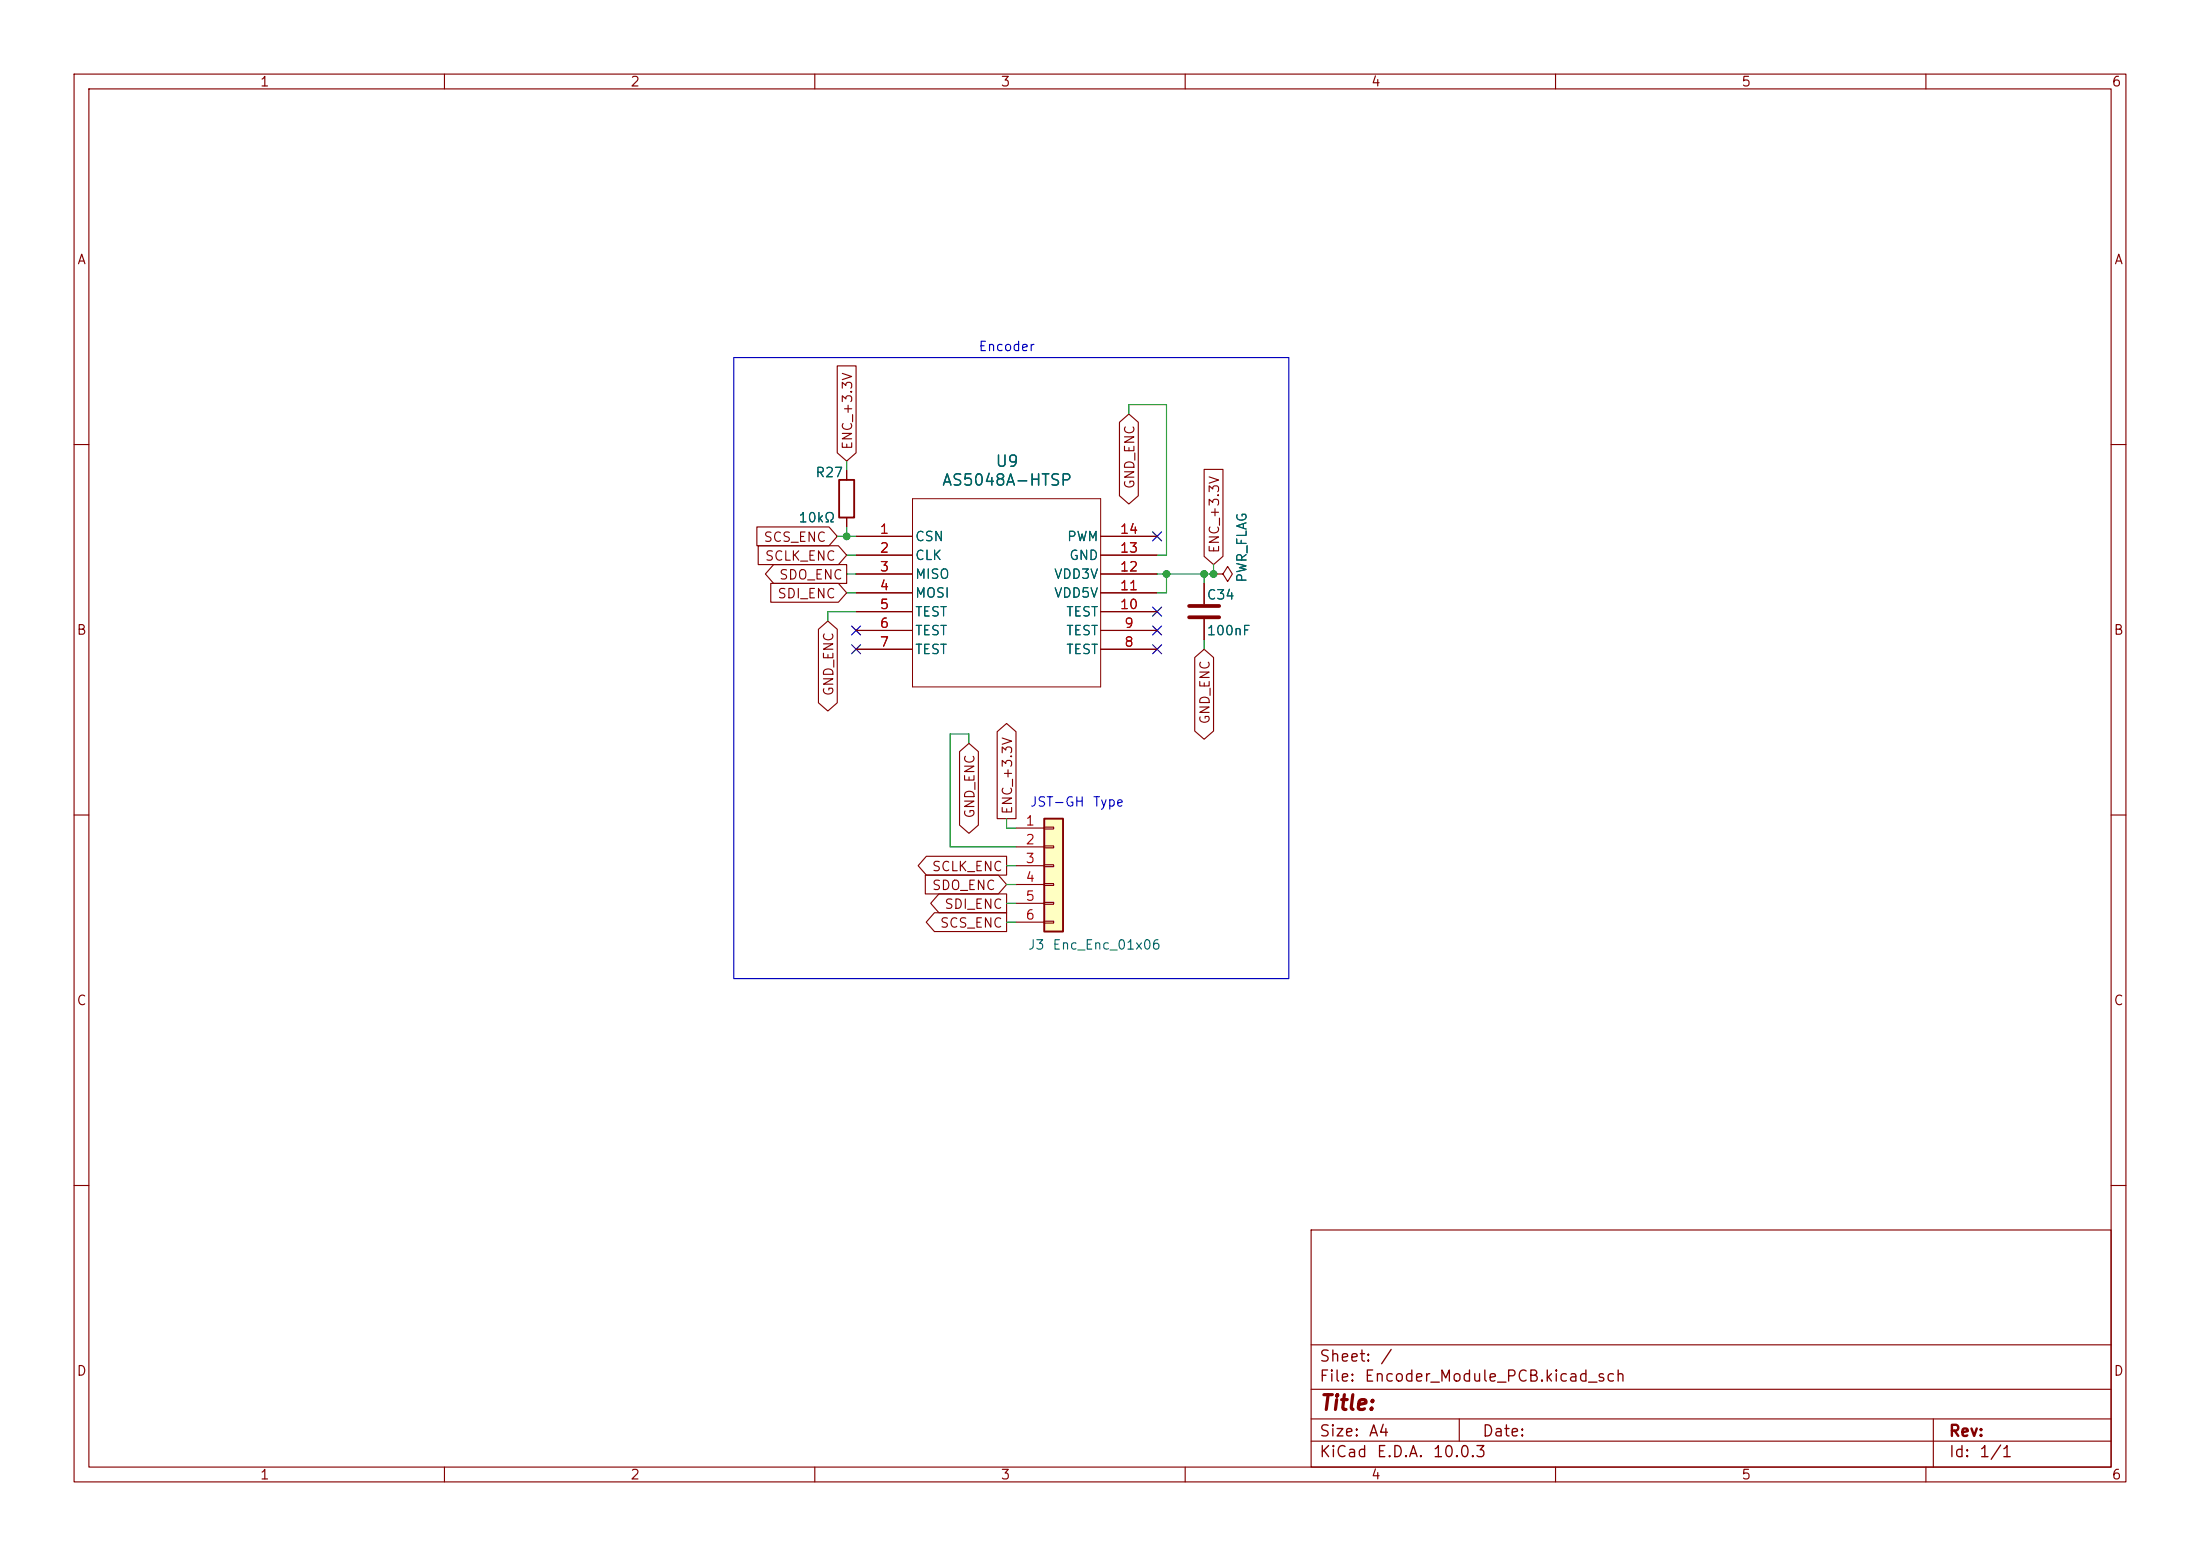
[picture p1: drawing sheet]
(kicad_sch
 (version 20260306)
 (generator "eeschema")
 (generator_version "10.0")
 (paper "A4")
 (lib_symbols
  (symbol "Connector_Generic:Conn_01x06"
   (pin_names
    (offset 1.016) (hide yes)) (exclude_from_sim no) (in_bom yes) (on_board yes)
   (in_pos_files yes)
   (duplicate_pin_numbers_are_jumpers no)
   (property "Reference" "J" (at 0 7.62 0) (show_name no) (do_not_autoplace no) (effects (font (size 1.27 1.27))))
   (property "Value" "Conn_01x06" (at 0 -10.16 0) (show_name no) (do_not_autoplace no) (effects (font (size 1.27 1.27))))
   (property "Footprint" "" (at 0 0 0) (show_name no) (do_not_autoplace no) (hide yes) (effects (font (size 1.27 1.27))))
   (property "Datasheet" "" (at 0 0 0) (show_name no) (do_not_autoplace no) (hide yes) (effects (font (size 1.27 1.27))))
   (property "Description" "Generic connector, single row, 01x06, script generated (kicad-library-utils/schlib/autogen/connector/)" (at 0 0 0) (show_name no) (do_not_autoplace no) (hide yes) (effects (font (size 1.27 1.27))))
   (symbol "Conn_01x06_1_1"
    (rectangle (start -1.27 6.35) (end 1.27 -8.89) (stroke (width 0.254) (type default)) (fill (type background)))
    (rectangle (start -1.27 5.207) (end 0 4.953) (stroke (width 0.1524) (type default)) (fill (type none)))
    (rectangle (start -1.27 2.667) (end 0 2.413) (stroke (width 0.1524) (type default)) (fill (type none)))
    (rectangle (start -1.27 0.127) (end 0 -0.127) (stroke (width 0.1524) (type default)) (fill (type none)))
    (rectangle (start -1.27 -2.413) (end 0 -2.667) (stroke (width 0.1524) (type default)) (fill (type none)))
    (rectangle (start -1.27 -4.953) (end 0 -5.207) (stroke (width 0.1524) (type default)) (fill (type none)))
    (rectangle (start -1.27 -7.493) (end 0 -7.747) (stroke (width 0.1524) (type default)) (fill (type none)))
    (pin passive line (at -5.08 5.08 0) (length 3.81) (name "Pin_1" (effects (font (size 1.27 1.27)))) (number "1" (effects (font (size 1.27 1.27)))))
    (pin passive line (at -5.08 2.54 0) (length 3.81) (name "Pin_2" (effects (font (size 1.27 1.27)))) (number "2" (effects (font (size 1.27 1.27)))))
    (pin passive line (at -5.08 0 0) (length 3.81) (name "Pin_3" (effects (font (size 1.27 1.27)))) (number "3" (effects (font (size 1.27 1.27)))))
    (pin passive line (at -5.08 -2.54 0) (length 3.81) (name "Pin_4" (effects (font (size 1.27 1.27)))) (number "4" (effects (font (size 1.27 1.27)))))
    (pin passive line (at -5.08 -5.08 0) (length 3.81) (name "Pin_5" (effects (font (size 1.27 1.27)))) (number "5" (effects (font (size 1.27 1.27)))))
    (pin passive line (at -5.08 -7.62 0) (length 3.81) (name "Pin_6" (effects (font (size 1.27 1.27)))) (number "6" (effects (font (size 1.27 1.27))))))
   (embedded_fonts no))
  (symbol "Device:C"
   (pin_numbers (hide yes))
   (pin_names
    (offset 0.254)) (exclude_from_sim no) (in_bom yes) (on_board yes)
   (in_pos_files yes)
   (duplicate_pin_numbers_are_jumpers no)
   (property "Reference" "C" (at 0.635 2.54 0) (show_name no) (do_not_autoplace no) (effects (font (size 1.27 1.27)) (justify left)))
   (property "Value" "C" (at 0.635 -2.54 0) (show_name no) (do_not_autoplace no) (effects (font (size 1.27 1.27)) (justify left)))
   (property "Footprint" "" (at 0.9652 -3.81 0) (show_name no) (do_not_autoplace no) (hide yes) (effects (font (size 1.27 1.27))))
   (property "Datasheet" "" (at 0 0 0) (show_name no) (do_not_autoplace no) (hide yes) (effects (font (size 1.27 1.27))))
   (property "Description" "Unpolarized capacitor" (at 0 0 0) (show_name no) (do_not_autoplace no) (hide yes) (effects (font (size 1.27 1.27))))
   (symbol "C_0_1"
    (polyline (pts (xy -2.032 0.762) (xy 2.032 0.762)) (stroke (width 0.508) (type default)) (fill (type none)))
    (polyline (pts (xy -2.032 -0.762) (xy 2.032 -0.762)) (stroke (width 0.508) (type default)) (fill (type none))))
   (symbol "C_1_1"
    (pin passive line (at 0 3.81 270) (length 2.794) (name "" (effects (font (size 1.27 1.27)))) (number "1" (effects (font (size 1.27 1.27)))))
    (pin passive line (at 0 -3.81 90) (length 2.794) (name "" (effects (font (size 1.27 1.27)))) (number "2" (effects (font (size 1.27 1.27))))))
   (embedded_fonts no))
  (symbol "Device:R"
   (pin_numbers (hide yes))
   (pin_names
    (offset 0)) (exclude_from_sim no) (in_bom yes) (on_board yes)
   (in_pos_files yes)
   (duplicate_pin_numbers_are_jumpers no)
   (property "Reference" "R" (at 2.032 0 90) (show_name no) (do_not_autoplace no) (effects (font (size 1.27 1.27))))
   (property "Value" "R" (at 0 0 90) (show_name no) (do_not_autoplace no) (effects (font (size 1.27 1.27))))
   (property "Footprint" "" (at -1.778 0 90) (show_name no) (do_not_autoplace no) (hide yes) (effects (font (size 1.27 1.27))))
   (property "Datasheet" "" (at 0 0 0) (show_name no) (do_not_autoplace no) (hide yes) (effects (font (size 1.27 1.27))))
   (property "Description" "Resistor" (at 0 0 0) (show_name no) (do_not_autoplace no) (hide yes) (effects (font (size 1.27 1.27))))
   (symbol "R_0_1"
    (rectangle (start -1.016 -2.54) (end 1.016 2.54) (stroke (width 0.254) (type default)) (fill (type none))))
   (symbol "R_1_1"
    (pin passive line (at 0 3.81 270) (length 1.27) (name "" (effects (font (size 1.27 1.27)))) (number "1" (effects (font (size 1.27 1.27)))))
    (pin passive line (at 0 -3.81 90) (length 1.27) (name "" (effects (font (size 1.27 1.27)))) (number "2" (effects (font (size 1.27 1.27))))))
   (embedded_fonts no))
  (symbol "FOC_sym_lib:AS5048A-HTSP"
   (pin_names
    (offset 0.254)) (exclude_from_sim no) (in_bom yes) (on_board yes)
   (in_pos_files yes)
   (duplicate_pin_numbers_are_jumpers no)
   (property "Reference" "U" (at 20.32 10.16 0) (show_name no) (do_not_autoplace no) (effects (font (size 1.524 1.524))))
   (property "Value" "AS5048A-HTSP" (at 20.32 7.62 0) (show_name no) (do_not_autoplace no) (effects (font (size 1.524 1.524))))
   (property "Footprint" "TSSOP14_AMS" (at 0 0 0) (show_name no) (do_not_autoplace no) (hide yes) (effects (font (size 1.27 1.27)
    (italic yes))))
   (property "Datasheet" "AS5048A-HTSP" (at 0 0 0) (show_name no) (do_not_autoplace no) (hide yes) (effects (font (size 1.27 1.27)
    (italic yes))))
   (property "Description" "" (at 0 0 0) (show_name no) (do_not_autoplace no) (hide yes) (effects (font (size 1.27 1.27))))
   (property "ki_locked" "" (at 0 0 0) (show_name no) (do_not_autoplace no) (effects (font (size 1.27 1.27))))
   (symbol "AS5048A-HTSP_0_1"
    (polyline (pts (xy 7.62 5.08) (xy 7.62 -20.32)) (stroke (width 0.127) (type default)) (fill (type none)))
    (polyline (pts (xy 7.62 -20.32) (xy 33.02 -20.32)) (stroke (width 0.127) (type default)) (fill (type none)))
    (polyline (pts (xy 33.02 5.08) (xy 7.62 5.08)) (stroke (width 0.127) (type default)) (fill (type none)))
    (polyline (pts (xy 33.02 -20.32) (xy 33.02 5.08)) (stroke (width 0.127) (type default)) (fill (type none)))
    (pin input line (at 0 0 0) (length 7.62) (name "CSN" (effects (font (size 1.27 1.27)))) (number "1" (effects (font (size 1.27 1.27)))))
    (pin input line (at 0 -2.54 0) (length 7.62) (name "CLK" (effects (font (size 1.27 1.27)))) (number "2" (effects (font (size 1.27 1.27)))))
    (pin bidirectional line (at 0 -5.08 0) (length 7.62) (name "MISO" (effects (font (size 1.27 1.27)))) (number "3" (effects (font (size 1.27 1.27)))))
    (pin input line (at 0 -7.62 0) (length 7.62) (name "MOSI" (effects (font (size 1.27 1.27)))) (number "4" (effects (font (size 1.27 1.27)))))
    (pin unspecified line (at 0 -10.16 0) (length 7.62) (name "TEST" (effects (font (size 1.27 1.27)))) (number "5" (effects (font (size 1.27 1.27)))))
    (pin unspecified line (at 0 -12.7 0) (length 7.62) (name "TEST" (effects (font (size 1.27 1.27)))) (number "6" (effects (font (size 1.27 1.27)))))
    (pin unspecified line (at 0 -15.24 0) (length 7.62) (name "TEST" (effects (font (size 1.27 1.27)))) (number "7" (effects (font (size 1.27 1.27)))))
    (pin unspecified line (at 40.64 -15.24 180) (length 7.62) (name "TEST" (effects (font (size 1.27 1.27)))) (number "8" (effects (font (size 1.27 1.27)))))
    (pin unspecified line (at 40.64 -12.7 180) (length 7.62) (name "TEST" (effects (font (size 1.27 1.27)))) (number "9" (effects (font (size 1.27 1.27)))))
    (pin unspecified line (at 40.64 -10.16 180) (length 7.62) (name "TEST" (effects (font (size 1.27 1.27)))) (number "10" (effects (font (size 1.27 1.27)))))
    (pin power_in line (at 40.64 -7.62 180) (length 7.62) (name "VDD5V" (effects (font (size 1.27 1.27)))) (number "11" (effects (font (size 1.27 1.27)))))
    (pin power_in line (at 40.64 -5.08 180) (length 7.62) (name "VDD3V" (effects (font (size 1.27 1.27)))) (number "12" (effects (font (size 1.27 1.27)))))
    (pin power_out line (at 40.64 -2.54 180) (length 7.62) (name "GND" (effects (font (size 1.27 1.27)))) (number "13" (effects (font (size 1.27 1.27)))))
    (pin output line (at 40.64 0 180) (length 7.62) (name "PWM" (effects (font (size 1.27 1.27)))) (number "14" (effects (font (size 1.27 1.27))))))
   (embedded_fonts no))
  (symbol "power:PWR_FLAG"
   (power global)
   (pin_numbers (hide yes))
   (pin_names
    (offset 0) (hide yes)) (exclude_from_sim no) (in_bom yes) (on_board yes)
   (in_pos_files yes)
   (duplicate_pin_numbers_are_jumpers no)
   (property "Reference" "#FLG" (at 0 1.905 0) (show_name no) (do_not_autoplace no) (hide yes) (effects (font (size 1.27 1.27))))
   (property "Value" "PWR_FLAG" (at 0 3.81 0) (show_name no) (do_not_autoplace no) (effects (font (size 1.27 1.27))))
   (property "Footprint" "" (at 0 0 0) (show_name no) (do_not_autoplace no) (hide yes) (effects (font (size 1.27 1.27))))
   (property "Datasheet" "" (at 0 0 0) (show_name no) (do_not_autoplace no) (hide yes) (effects (font (size 1.27 1.27))))
   (property "Description" "Special symbol for telling ERC where power comes from" (at 0 0 0) (show_name no) (do_not_autoplace no) (hide yes) (effects (font (size 1.27 1.27))))
   (symbol "PWR_FLAG_0_0"
    (pin power_out line (at 0 0 90) (length 0) (name "" (effects (font (size 1.27 1.27)))) (number "1" (effects (font (size 1.27 1.27))))))
   (symbol "PWR_FLAG_0_1"
    (polyline (pts (xy 0 0) (xy 0 1.27) (xy -1.016 1.905) (xy 0 2.54) (xy 1.016 1.905) (xy 0 1.27)) (stroke (width 0) (type default)) (fill (type none))))
   (embedded_fonts no)))
 (rectangle
  (start 99.06 48.26)
  (end 173.99 132.08)
  (stroke (width 0) (type default))
  (fill (type none)))
 (text "JST-GH Type"
  (exclude_from_sim no)
  (at 145.288 108.458 0)
  (effects (font (size 1.27 1.27))))
 (text "Encoder"
  (exclude_from_sim no)
  (at 135.89 46.99 0)
  (effects (font (size 1.27 1.27))))
 (junction
  (at 162.56 77.47)
  (diameter 0)
  (color 0 0 0 0))
 (junction
  (at 163.83 77.47)
  (diameter 0)
  (color 0 0 0 0))
 (junction
  (at 157.48 77.47)
  (diameter 0)
  (color 0 0 0 0))
 (junction
  (at 114.3 72.39)
  (diameter 0)
  (color 0 0 0 0))
 (no_connect
  (at 156.21 72.39))
 (no_connect
  (at 156.21 85.09))
 (no_connect
  (at 156.21 82.55))
 (no_connect
  (at 115.57 87.63))
 (no_connect
  (at 156.21 87.63))
 (no_connect
  (at 115.57 85.09))
 (wire
  (pts (xy 137.16 114.3) (xy 128.27 114.3))
  (stroke (width 0) (type default)))
 (wire
  (pts (xy 114.3 72.39) (xy 115.57 72.39))
  (stroke (width 0) (type default)))
 (wire
  (pts (xy 137.16 111.76) (xy 135.89 111.76))
  (stroke (width 0) (type default)))
 (wire
  (pts (xy 114.3 77.47) (xy 115.57 77.47))
  (stroke (width 0) (type default)))
 (wire
  (pts (xy 115.57 82.55) (xy 111.76 82.55))
  (stroke (width 0) (type default)))
 (wire
  (pts (xy 114.3 63.5) (xy 114.3 62.23))
  (stroke (width 0) (type default)))
 (wire
  (pts (xy 130.81 99.06) (xy 130.81 100.33))
  (stroke (width 0) (type default)))
 (wire
  (pts (xy 114.3 71.12) (xy 114.3 72.39))
  (stroke (width 0) (type default)))
 (wire
  (pts (xy 135.89 116.84) (xy 137.16 116.84))
  (stroke (width 0) (type default)))
 (wire
  (pts (xy 157.48 74.93) (xy 156.21 74.93))
  (stroke (width 0) (type default)))
 (wire
  (pts (xy 128.27 99.06) (xy 130.81 99.06))
  (stroke (width 0) (type default)))
 (wire
  (pts (xy 135.89 110.49) (xy 135.89 111.76))
  (stroke (width 0) (type default)))
 (wire
  (pts (xy 111.76 82.55) (xy 111.76 83.82))
  (stroke (width 0) (type default)))
 (wire
  (pts (xy 162.56 77.47) (xy 163.83 77.47))
  (stroke (width 0) (type default)))
 (wire
  (pts (xy 135.89 124.46) (xy 137.16 124.46))
  (stroke (width 0) (type default)))
 (wire
  (pts (xy 128.27 114.3) (xy 128.27 99.06))
  (stroke (width 0) (type default)))
 (wire
  (pts (xy 162.56 86.36) (xy 162.56 87.63))
  (stroke (width 0) (type default)))
 (wire
  (pts (xy 152.4 54.61) (xy 152.4 55.88))
  (stroke (width 0) (type default)))
 (wire
  (pts (xy 156.21 77.47) (xy 157.48 77.47))
  (stroke (width 0) (type default)))
 (wire
  (pts (xy 156.21 80.01) (xy 157.48 80.01))
  (stroke (width 0) (type default)))
 (wire
  (pts (xy 114.3 80.01) (xy 115.57 80.01))
  (stroke (width 0) (type default)))
 (wire
  (pts (xy 157.48 54.61) (xy 157.48 74.93))
  (stroke (width 0) (type default)))
 (wire
  (pts (xy 162.56 77.47) (xy 162.56 78.74))
  (stroke (width 0) (type default)))
 (wire
  (pts (xy 157.48 54.61) (xy 152.4 54.61))
  (stroke (width 0) (type default)))
 (wire
  (pts (xy 113.03 72.39) (xy 114.3 72.39))
  (stroke (width 0) (type default)))
 (wire
  (pts (xy 163.83 77.47) (xy 163.83 76.2))
  (stroke (width 0) (type default)))
 (wire
  (pts (xy 135.89 121.92) (xy 137.16 121.92))
  (stroke (width 0) (type default)))
 (wire
  (pts (xy 157.48 80.01) (xy 157.48 77.47))
  (stroke (width 0) (type default)))
 (wire
  (pts (xy 114.3 74.93) (xy 115.57 74.93))
  (stroke (width 0) (type default)))
 (wire
  (pts (xy 135.89 119.38) (xy 137.16 119.38))
  (stroke (width 0) (type default)))
 (wire
  (pts (xy 157.48 77.47) (xy 162.56 77.47))
  (stroke (width 0) (type default)))
 (global_label "SDO_ENC"
  (shape input)
  (at 135.89 119.38 180)
  (fields_autoplaced yes)
  (effects (font (size 1.27 1.27)) (justify right))
  (property "Intersheetrefs" "${INTERSHEET_REFS}" (at 124.3777 119.38 0) (hide yes) (show_name no) (do_not_autoplace no) (effects (font (size 1.27 1.27)) (justify right))))
 (global_label "ENC_+3.3V"
  (shape output)
  (at 135.89 110.49 90)
  (fields_autoplaced yes)
  (effects (font (size 1.27 1.27)) (justify left))
  (property "Intersheetrefs" "${INTERSHEET_REFS}" (at 135.89 97.1029 90) (hide yes) (show_name no) (do_not_autoplace no) (effects (font (size 1.27 1.27)) (justify left))))
 (global_label "SDI_ENC"
  (shape input)
  (at 114.3 80.01 180)
  (fields_autoplaced yes)
  (effects (font (size 1.27 1.27)) (justify right))
  (property "Intersheetrefs" "${INTERSHEET_REFS}" (at 103.5134 80.01 0) (hide yes) (show_name no) (do_not_autoplace no) (effects (font (size 1.27 1.27)) (justify right))))
 (global_label "ENC_+3.3V"
  (shape input)
  (at 163.83 76.2 90)
  (fields_autoplaced yes)
  (effects (font (size 1.27 1.27)) (justify left))
  (property "Intersheetrefs" "${INTERSHEET_REFS}" (at 163.83 62.8129 90) (hide yes) (show_name no) (do_not_autoplace no) (effects (font (size 1.27 1.27)) (justify left))))
 (global_label "SDI_ENC"
  (shape output)
  (at 135.89 121.92 180)
  (fields_autoplaced yes)
  (effects (font (size 1.27 1.27)) (justify right))
  (property "Intersheetrefs" "${INTERSHEET_REFS}" (at 125.1034 121.92 0) (hide yes) (show_name no) (do_not_autoplace no) (effects (font (size 1.27 1.27)) (justify right))))
 (global_label "GND_ENC"
  (shape bidirectional)
  (at 111.76 83.82 270)
  (fields_autoplaced yes)
  (effects (font (size 1.27 1.27)) (justify right))
  (property "Intersheetrefs" "${INTERSHEET_REFS}" (at 111.76 96.5041 90) (hide yes) (show_name no) (do_not_autoplace no) (effects (font (size 1.27 1.27)) (justify right))))
 (global_label "GND_ENC"
  (shape bidirectional)
  (at 130.81 100.33 270)
  (fields_autoplaced yes)
  (effects (font (size 1.27 1.27)) (justify right))
  (property "Intersheetrefs" "${INTERSHEET_REFS}" (at 130.81 113.0141 90) (hide yes) (show_name no) (do_not_autoplace no) (effects (font (size 1.27 1.27)) (justify right))))
 (global_label "ENC_+3.3V"
  (shape input)
  (at 114.3 62.23 90)
  (fields_autoplaced yes)
  (effects (font (size 1.27 1.27)) (justify left))
  (property "Intersheetrefs" "${INTERSHEET_REFS}" (at 114.3 48.8429 90) (hide yes) (show_name no) (do_not_autoplace no) (effects (font (size 1.27 1.27)) (justify left))))
 (global_label "SCLK_ENC"
  (shape output)
  (at 135.89 116.84 180)
  (fields_autoplaced yes)
  (effects (font (size 1.27 1.27)) (justify right))
  (property "Intersheetrefs" "${INTERSHEET_REFS}" (at 123.4101 116.84 0) (hide yes) (show_name no) (do_not_autoplace no) (effects (font (size 1.27 1.27)) (justify right))))
 (global_label "SCS_ENC"
  (shape output)
  (at 135.89 124.46 180)
  (fields_autoplaced yes)
  (effects (font (size 1.27 1.27)) (justify right))
  (property "Intersheetrefs" "${INTERSHEET_REFS}" (at 124.4987 124.46 0) (hide yes) (show_name no) (do_not_autoplace no) (effects (font (size 1.27 1.27)) (justify right))))
 (global_label "SDO_ENC"
  (shape output)
  (at 114.3 77.47 180)
  (fields_autoplaced yes)
  (effects (font (size 1.27 1.27)) (justify right))
  (property "Intersheetrefs" "${INTERSHEET_REFS}" (at 102.7877 77.47 0) (hide yes) (show_name no) (do_not_autoplace no) (effects (font (size 1.27 1.27)) (justify right))))
 (global_label "GND_ENC"
  (shape bidirectional)
  (at 152.4 55.88 270)
  (fields_autoplaced yes)
  (effects (font (size 1.27 1.27)) (justify right))
  (property "Intersheetrefs" "${INTERSHEET_REFS}" (at 152.4 68.5641 90) (hide yes) (show_name no) (do_not_autoplace no) (effects (font (size 1.27 1.27)) (justify right))))
 (global_label "SCLK_ENC"
  (shape input)
  (at 114.3 74.93 180)
  (fields_autoplaced yes)
  (effects (font (size 1.27 1.27)) (justify right))
  (property "Intersheetrefs" "${INTERSHEET_REFS}" (at 101.8201 74.93 0) (hide yes) (show_name no) (do_not_autoplace no) (effects (font (size 1.27 1.27)) (justify right))))
 (global_label "GND_ENC"
  (shape bidirectional)
  (at 162.56 87.63 270)
  (fields_autoplaced yes)
  (effects (font (size 1.27 1.27)) (justify right))
  (property "Intersheetrefs" "${INTERSHEET_REFS}" (at 162.56 100.3141 90) (hide yes) (show_name no) (do_not_autoplace no) (effects (font (size 1.27 1.27)) (justify right))))
 (global_label "SCS_ENC"
  (shape input)
  (at 113.03 72.39 180)
  (fields_autoplaced yes)
  (effects (font (size 1.27 1.27)) (justify right))
  (property "Intersheetrefs" "${INTERSHEET_REFS}" (at 101.6387 72.39 0) (hide yes) (show_name no) (do_not_autoplace no) (effects (font (size 1.27 1.27)) (justify right))))
 (symbol
  (lib_id "Device:R")
  (at 114.3 67.31 0)
  (unit 1)
  (body_style 1)
  (exclude_from_sim no)
  (in_bom yes)
  (on_board yes)
  (in_pos_files yes)
  (dnp no)
  (property "Reference" "R27" (at 109.982 63.754 0) (show_name no) (do_not_autoplace no) (effects (font (size 1.27 1.27)) (justify left)))
  (property "Value" "10kΩ" (at 107.696 69.85 0) (show_name no) (do_not_autoplace no) (effects (font (size 1.27 1.27)) (justify left)))
  (property "Footprint" "Resistor_SMD:R_0603_1608Metric_Pad0.98x0.95mm_HandSolder" (at 112.522 67.31 90) (hide yes) (show_name no) (do_not_autoplace no) (effects (font (size 1.27 1.27))))
  (property "Datasheet" "" (at 114.3 67.31 0) (hide yes) (show_name no) (do_not_autoplace no) (effects (font (size 1.27 1.27))))
  (property "Description" "Resistor" (at 114.3 67.31 0) (hide yes) (show_name no) (do_not_autoplace no) (effects (font (size 1.27 1.27))))
  (pin "1")
  (pin "2"))
 (symbol
  (lib_id "power:PWR_FLAG")
  (at 163.83 77.47 270)
  (unit 1)
  (body_style 1)
  (exclude_from_sim no)
  (in_bom yes)
  (on_board yes)
  (in_pos_files yes)
  (dnp no)
  (property "Reference" "#FLG03" (at 165.735 77.47 0) (hide yes) (show_name no) (do_not_autoplace no) (effects (font (size 1.27 1.27))))
  (property "Value" "PWR_FLAG" (at 167.64 69.088 0) (show_name no) (do_not_autoplace no) (effects (font (size 1.27 1.27)) (justify left)))
  (property "Footprint" "" (at 163.83 77.47 0) (hide yes) (show_name no) (do_not_autoplace no) (effects (font (size 1.27 1.27))))
  (property "Datasheet" "" (at 163.83 77.47 0) (hide yes) (show_name no) (do_not_autoplace no) (effects (font (size 1.27 1.27))))
  (property "Description" "Special symbol for telling ERC where power comes from" (at 163.83 77.47 0) (hide yes) (show_name no) (do_not_autoplace no) (effects (font (size 1.27 1.27))))
  (pin "1"))
 (symbol
  (lib_id "Device:C")
  (at 162.56 82.55 0)
  (unit 1)
  (body_style 1)
  (exclude_from_sim no)
  (in_bom yes)
  (on_board yes)
  (in_pos_files yes)
  (dnp no)
  (property "Reference" "C34" (at 162.814 80.264 0) (show_name no) (do_not_autoplace no) (effects (font (size 1.27 1.27)) (justify left)))
  (property "Value" "100nF" (at 162.814 85.09 0) (show_name no) (do_not_autoplace no) (effects (font (size 1.27 1.27)) (justify left)))
  (property "Footprint" "Capacitor_SMD:C_0603_1608Metric_Pad1.08x0.95mm_HandSolder" (at 163.5252 86.36 0) (hide yes) (show_name no) (do_not_autoplace no) (effects (font (size 1.27 1.27))))
  (property "Datasheet" "" (at 162.56 82.55 0) (hide yes) (show_name no) (do_not_autoplace no) (effects (font (size 1.27 1.27))))
  (property "Description" "Unpolarized capacitor" (at 162.56 82.55 0) (hide yes) (show_name no) (do_not_autoplace no) (effects (font (size 1.27 1.27))))
  (pin "1")
  (pin "2"))
 (symbol
  (lib_id "FOC_sym_lib:AS5048A-HTSP")
  (at 115.57 72.39 0)
  (unit 1)
  (body_style 1)
  (exclude_from_sim no)
  (in_bom yes)
  (on_board yes)
  (in_pos_files yes)
  (dnp no)
  (fields_autoplaced yes)
  (property "Reference" "U9" (at 135.89 62.23 0) (show_name no) (do_not_autoplace no) (effects (font (size 1.524 1.524))))
  (property "Value" "AS5048A-HTSP" (at 135.89 64.77 0) (show_name no) (do_not_autoplace no) (effects (font (size 1.524 1.524))))
  (property "Footprint" "FOC_foot_lib:AS5048A_TSSOP14_AMS" (at 115.57 72.39 0) (hide yes) (show_name no) (do_not_autoplace no) (effects (font (size 1.27 1.27)
    (italic yes))))
  (property "Datasheet" "AS5048A-HTSP" (at 115.57 72.39 0) (hide yes) (show_name no) (do_not_autoplace no) (effects (font (size 1.27 1.27)
    (italic yes))))
  (property "Description" "" (at 115.57 72.39 0) (hide yes) (show_name no) (do_not_autoplace no) (effects (font (size 1.27 1.27))))
  (pin "6")
  (pin "12")
  (pin "2")
  (pin "7")
  (pin "1")
  (pin "9")
  (pin "3")
  (pin "4")
  (pin "5")
  (pin "8")
  (pin "10")
  (pin "11")
  (pin "14")
  (pin "13"))
 (symbol
  (lib_id "Connector_Generic:Conn_01x06")
  (at 142.24 116.84 0)
  (unit 1)
  (body_style 1)
  (exclude_from_sim no)
  (in_bom yes)
  (on_board yes)
  (in_pos_files yes)
  (dnp no)
  (property "Reference" "J3" (at 138.684 127.508 0) (show_name no) (do_not_autoplace no) (effects (font (size 1.27 1.27)) (justify left)))
  (property "Value" "Enc_Enc_01x06" (at 141.986 127.508 0) (show_name no) (do_not_autoplace no) (effects (font (size 1.27 1.27)) (justify left)))
  (property "Footprint" "FOC_foot_lib:JST-GH_CONN_SM06B-GHS-TB_JST" (at 142.24 116.84 0) (hide yes) (show_name no) (do_not_autoplace no) (effects (font (size 1.27 1.27))))
  (property "Datasheet" "" (at 142.24 116.84 0) (hide yes) (show_name no) (do_not_autoplace no) (effects (font (size 1.27 1.27))))
  (property "Description" "Generic connector, single row, 01x06, script generated (kicad-library-utils/schlib/autogen/connector/)" (at 142.24 116.84 0) (hide yes) (show_name no) (do_not_autoplace no) (effects (font (size 1.27 1.27))))
  (pin "4")
  (pin "3")
  (pin "1")
  (pin "5")
  (pin "2")
  (pin "6"))
 (sheet_instances
  (path ""
   (page "1")))
 (embedded_fonts no))
